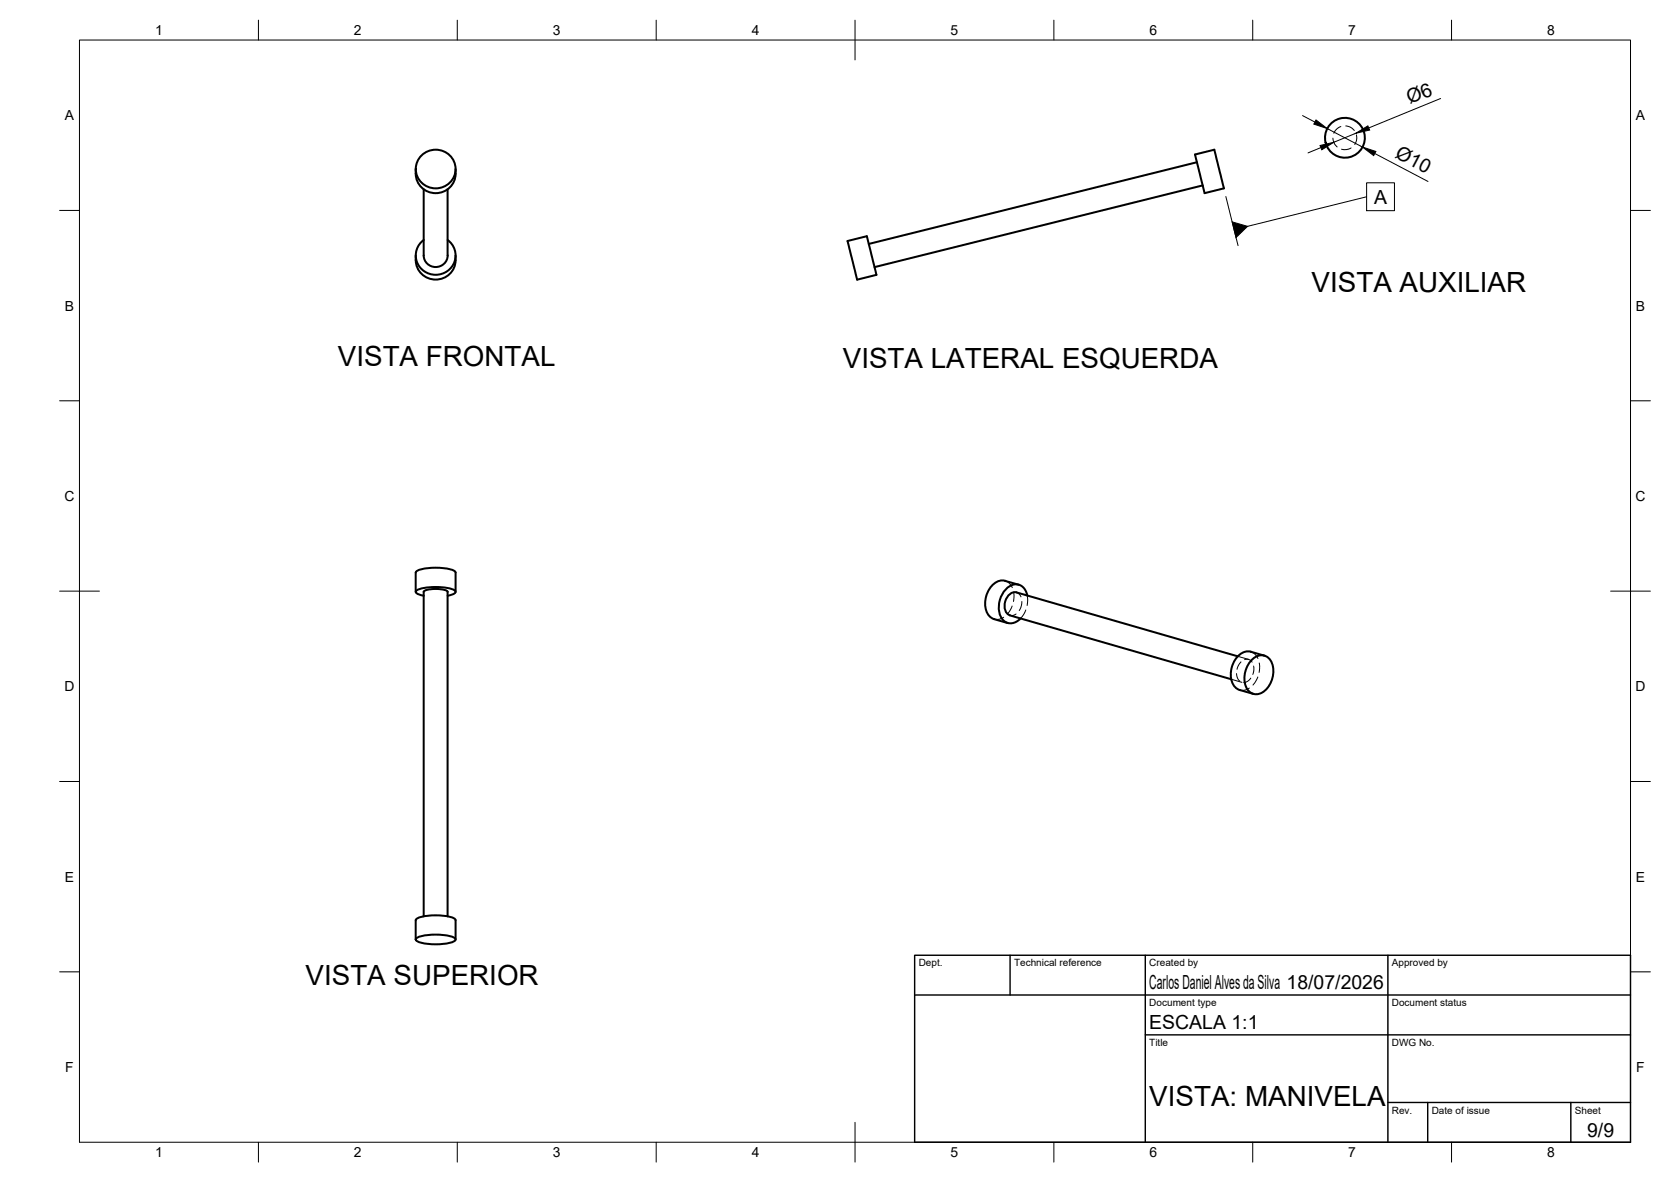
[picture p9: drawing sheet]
<svg xmlns="http://www.w3.org/2000/svg" width="420mm" height="297mm" viewBox="0 0 420 297" stroke-linecap="round" stroke-linejoin="round" font-family="sans-serif">
<!-- layer: Visible -->
<g fill="none" stroke="#000" stroke-width=".51">
<path d="M105.7 39.3a5 5 0 0 1 7.3-.5 5 5 0 0 1 0 7.3 5 5 0 0 1-7.3-.5 4.7 4.7 0 0 1 0-6.3zM300.5 38.8l4.8-1.2 2.4 9.7-4.8 1.2zM104.5 42.5a5.1 5.1 0 0 0 5 6 5.1 5.1 0 0 0 5.1-6M106.5 47.6v16.6a3 3 0 0 0 3 2.9 3 3 0 0 0 3.1-2.9M112.5 47.6v16.6M300.9 40.8l-82.5 20.5M302.4 46.6l-82.5 20.5M104.5 64.2v1.2M104.5 65.4a5 5 0 0 0 5 4.9 5 5 0 0 0 5.1-4.9M106.5 60.3a4.9 4.9 0 0 0 .6 8.2 4.9 4.9 0 0 0 7.4-3.5 4.8 4.8 0 0 0-1.9-4.7M114.6 64.2v1.2M213.1 60.6l4.9-1.2 2.4 9.7-4.9 1.2z"/>
<path d="M104.5 148.7v-4.8a3.6 3.6 0 0 1 3.1-1.1 12.2 12.2 0 0 1 6.9 .8l.1 5.1M106.5 149.7a2.84 2.84 0 0 1-1.9-.8 1.07 1.07 0 0 1 1.1-.9 14.7 14.7 0 0 1 8.6 .3l.2 .6a2.84 2.84 0 0 1-1.9 .8M112.5 148.7v81.6M112.6 148.7a3.7 3.7 0 0 0-3.1-.7l-1.5 .1a1.71 1.71 0 0 0-1.5 .6v81.6M252.7 146l3.4 .9M252.7 146a4.1 4.1 0 0 0-4.4 2.9 5.3 5.3 0 0 0 1.1 6.4l4 1.3M258.3 149.6a2.97 2.97 0 0 0-2.2-2.7 2.97 2.97 0 0 0-3.2 1.2 6 6 0 0 0-.5 7.9 2.93 2.93 0 0 0 4.2-.6M311.2 164.9l-55.6-16a2.9 2.9 0 0 0-3 2.9 2.43 2.43 0 0 0 1.3 2.8l55.7 16.1M311.7 173.4l3.5 1M314.5 166.1a3 3 0 0 1 3.3-1.4 3 3 0 0 1 2.3 2.8 6.2 6.2 0 0 1-3.4 6.8 2.9 2.9 0 0 1-3.7-2.7 6.8 6.8 0 0 1 1.5-5.5zM317.9 164.8l-3.4-1a4.1 4.1 0 0 0-4.5 3 5.3 5.3 0 0 0 1.1 6.3l.6 .3M104.5 236.1v-4.9a3.6 3.6 0 0 1 3.1-1.1 12.2 12.2 0 0 1 6.9 .9l.1 5.1"/>
<path d="M104.6 235.8a10.8 10.8 0 0 1 6.9-.8l1.6 .2a1.68 1.68 0 0 1 1.5 .9 3.6 3.6 0 0 1-3.1 1.1 12.2 12.2 0 0 1-6.9-.9z"/>
<circle cx="338.2" cy="34.6" r="5"/>
</g>
<!-- layer: Hidden -->
<g fill="none" stroke="#000" stroke-width=".25">
<path d="M335.2 34.7l.2 1.1 .8 1.1M337.1 31.8l-1.1 .8-.6 .9M338.4 31.7l1.2 .3 .9 .8M339.7 37.2l-1.1 .4-1.3-.1M341.1 33.9v1.5l-.5 .9M252.4 155.1l-1.1 .5h-1.4M252.7 146l1.2 .6 .6 1.1M254.5 152.3l-1.2 2M254.9 148.8l-.1 2.4M255.5 154.3l-.9 .4h-.7M255.6 148.9l.6 .3 .5 .8M256.9 151.2l-.2 1.4-.4 .8"/>
<path d="M257.9 153.3l-.5 1.2-.8 .9M258.3 149.7l.1 1.1-.1 1.4M309.6 170.7l2.7 .8M310.9 169.3l.2 .9 .6 1M311.2 164.9l2.7 .8M312 166.3l-.5 .7-.5 1.2M312.9 165.8h1.3l.6 .6M314.1 172.9l-1 .5h-1.4M314.5 163.8l1.1 .7 .7 1M314.5 170.4l-.7 .8-1.1 .3M315.2 167.4l.1 .9-.3 1.2M316.3 170.1l-1.3 2.1"/>
<path d="M316.6 166.6v2.4"/>
</g>
<!-- layer: BORDER -->
<g fill="none" stroke="#000" stroke-width=".25">
<path d="M20 10.1h390v276.9h-390zM65 5.1v5M115 5.1v5M165 5.1v5M215 5.1v10M265 5.1v5M315 5.1v5M365 5.1v5M15 52.9h5M410 52.9h5M15 100.7h5M410 100.7h5"/>
<path d="M15 148.6h10M405 148.6h10M15 196.4h5M410 196.4h5M15 244.2h5M410 244.2h5M65 287v5M115 287v5M165 287v5M215 282.1v9.9M265 287v5M315 287v5"/>
<path d="M365 287v5"/>
</g>
<!-- layer: TITLEBLOCK -->
<path d="M230 240.1h180v46.9h-180zM230 250h180M254 240.1v9.9M288 240.1v46.9M349 240.1v46.9M288 260.1h122M349 277.1h61M359 277.1v9.9M395 277.1v9.9" fill="none" stroke="#000" stroke-width=".36"/>
<!-- layer: FD_Dimensions -->
<path d="M327.5 29l3.1 1.7M332.1 37.1l-3.2 1.3M333.7 32.3l8.9 4.6M340.9 33.5l-5.5 2.3M345.7 38.6l13.4 7M362.2 24.8l-18.1 7.4" fill="none" stroke="#000" stroke-width=".25"/>
<path d="M330.9 30.1l2.8 2.2-3.4-1.1zM331.9 36.6l3.5-.8-3 1.8zM340.9 33.5l3-1.9 .5 1.1zM342.6 36.9l3.3 1.2-.5 1z" fill="#000" stroke="#000" stroke-width=".25"/>
<path d="M308.2 49.4l3.1 12.3M343.6 45.9h7v7h-7zM343.6 49.5l-29.9 7.4" fill="none" stroke="#000" stroke-width=".25"/>
<path d="M309.8 55.8l3.9 1.1-2.9 2.8z" fill="#000" stroke="#000" stroke-width=".25"/>
<g font-size="7">
<text x="329.8" y="73.4">VISTA AUXILIAR</text>
<text x="85" y="91.9">VISTA FRONTAL</text>
<text x="211.9" y="92.5">VISTA LATERAL ESQUERDA</text>
<text x="76.8" y="247.4">VISTA SUPERIOR</text>
<text x="289" y="278.1">VISTA: MANIVELA</text>
</g>
<g font-size="4.9">
<text x="354.5" y="26.3" transform="rotate(-22 354.5 26.3)">Ø6</text>
<text x="350.5" y="39.4" transform="rotate(28 350.5 39.4)">Ø10</text>
<text x="345.5" y="51.2">A</text>
<text x="289" y="248.5">Carlos Daniel Alves da Silva 18/07/2026</text>
<text x="289" y="258.6">ESCALA 1:1</text>
<text x="399.1" y="285.7">9/9</text>
</g>
<g font-size="3.5">
<text x="39" y="8.8">1</text>
<text x="89" y="8.8">2</text>
<text x="139" y="8.8">3</text>
<text x="189" y="8.8">4</text>
<text x="239" y="8.8">5</text>
<text x="289" y="8.8">6</text>
<text x="339" y="8.8">7</text>
<text x="389" y="8.8">8</text>
<text x="16.3" y="30.2">A</text>
<text x="411.3" y="30.2">A</text>
<text x="16.3" y="78">B</text>
<text x="411.3" y="78">B</text>
<text x="16.2" y="125.9">C</text>
<text x="411.2" y="125.9">C</text>
<text x="16.2" y="173.7">D</text>
<text x="411.2" y="173.7">D</text>
<text x="16.3" y="221.6">E</text>
<text x="411.3" y="221.6">E</text>
<text x="16.4" y="269.4">F</text>
<text x="411.4" y="269.4">F</text>
<text x="39" y="290.8">1</text>
<text x="89" y="290.8">2</text>
<text x="139" y="290.8">3</text>
<text x="189" y="290.8">4</text>
<text x="239" y="290.8">5</text>
<text x="289" y="290.8">6</text>
<text x="339" y="290.8">7</text>
<text x="389" y="290.8">8</text>
</g>
<g font-size="2.5">
<text x="231" y="242.9">Dept.</text>
<text x="255" y="242.9">Technical reference</text>
<text x="289" y="242.9">Created by</text>
<text x="350" y="242.9">Approved by</text>
<text x="289" y="252.8">Document type</text>
<text x="350" y="252.8">Document status</text>
<text x="289" y="262.9">Title</text>
<text x="350" y="262.9">DWG No.</text>
<text x="350" y="279.9">Rev.</text>
<text x="360" y="279.9">Date of issue</text>
<text x="396" y="279.9">Sheet</text>
</g>
</svg>
